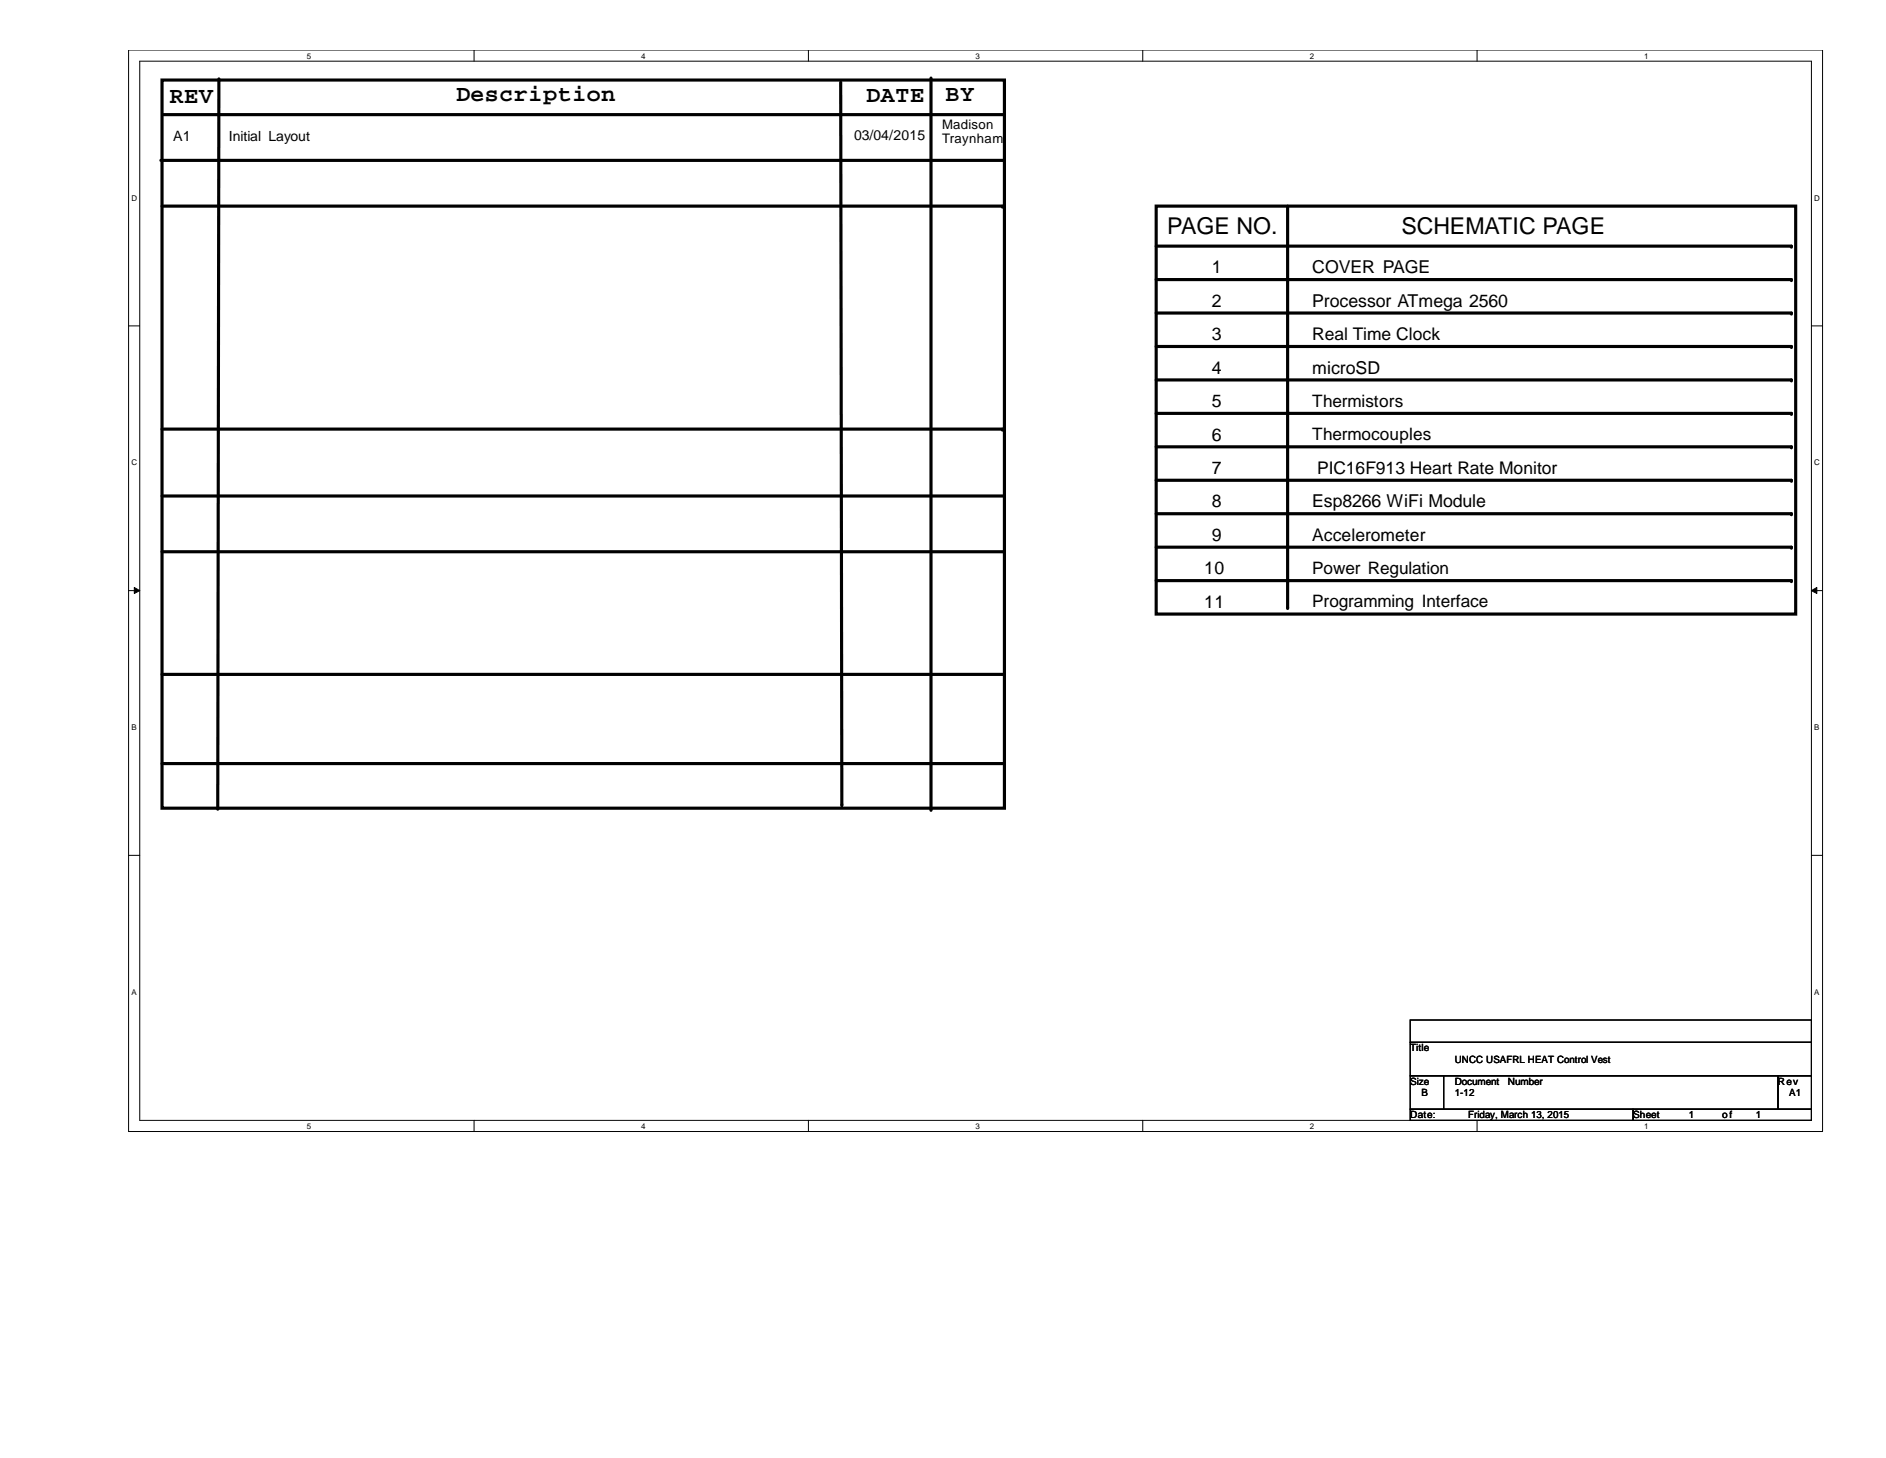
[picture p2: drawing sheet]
<svg xmlns="http://www.w3.org/2000/svg" width="279mm" height="216mm" viewBox="0 0 279 216" stroke-linecap="round" stroke-linejoin="round" font-family="sans-serif">
<path d="M19.1 7.4h250.9v160.2h-250.9zM20.7 9.1h247.7v156.8h-247.7z" fill="none" stroke="#000" stroke-width=".15"/>
<g fill="#fff">
<path d="M45.5 7.6h.6v1.3h-.6z"/>
<path d="M45.5 166.1h.6v1.3h-.6z"/>
</g>
<path d="M70.2 7.4v1.7M70.2 165.9v1.7" fill="none" stroke="#000" stroke-width=".15"/>
<g fill="#fff">
<path d="M95 7.6h.6v1.3h-.6z"/>
<path d="M95 166.1h.6v1.3h-.6z"/>
</g>
<path d="M119.8 7.4v1.7M119.8 165.9v1.7" fill="none" stroke="#000" stroke-width=".15"/>
<g fill="#fff">
<path d="M144.5 7.6h.6v1.3h-.6z"/>
<path d="M144.5 166.1h.6v1.3h-.6z"/>
</g>
<path d="M169.3 7.4v1.7M169.3 165.9v1.7" fill="none" stroke="#000" stroke-width=".15"/>
<g fill="#fff">
<path d="M194.1 7.6h.5v1.3h-.5z"/>
<path d="M194.1 166.1h.5v1.3h-.5z"/>
</g>
<path d="M218.8 7.4v1.7M218.8 165.9v1.7" fill="none" stroke="#000" stroke-width=".15"/>
<g fill="#fff">
<path d="M243.6 7.6h.6v1.3h-.6z"/>
<path d="M243.6 166.1h.6v1.3h-.6z"/>
<path d="M19.5 28.7h.8v1.3h-.8z"/>
<path d="M268.8 28.7h.8v1.3h-.8z"/>
<path d="M19.5 67.9h.8v1.3h-.8z"/>
<path d="M268.8 67.9h.8v1.3h-.8z"/>
</g>
<path d="M19.1 48.3h1.6M268.4 48.3h1.6" fill="none" stroke="#000" stroke-width=".15"/>
<g fill="#fff">
<path d="M19.5 107.1h.7v1.3h-.7z"/>
<path d="M268.8 107.1h.7v1.3h-.7z"/>
</g>
<path d="M19.1 87.5h1.6M19.9 87l.8 .5-.8 .4zM268.4 87.5l.8-.5v.9zM268.4 87.5h1.6" fill="none" stroke="#000" stroke-width=".15"/>
<path d="M19.9 87l.8 .5-.8 .4zM268.4 87.5l.8-.5v.9z" fill="#000"/>
<g fill="#fff">
<path d="M19.5 146.3h.7v1.3h-.7z"/>
<path d="M268.8 146.3h.7v1.3h-.7z"/>
</g>
<path d="M19.1 126.7h1.6M268.4 126.7h1.6M208.9 151h59.5v3.3h-59.5zM208.9 154.3h59.5v5h-59.5zM208.9 159.3h5v5h-5zM213.9 159.3h49.5v5h-49.5zM263.4 159.3h5v5h-5zM208.9 164.3h33v1.6h-33zM241.9 164.3h26.5v1.6h-26.5z" fill="none" stroke="#000" stroke-width=".15"/>
<g fill="none" stroke="#000" stroke-width=".47">
<path d="M24 11.9h124.8v107.8h-124.8zM24.2 17h124.6M32.4 11.7l-.1 108M124.5 12.2l.2 107M137.9 11.6v108.2M23.8 23.7h125M24 30.5h124.5M171.3 30.5h94.7v60.4h-94.7zM171.3 36.4h94.1M190.8 30.5v59.5M171.3 46.4h94.1M171.3 56.3h94.1"/>
<path d="M171.3 51.3h94.1M171.3 41.4h94.1M24 73.4h124.8M24 63.5h124.5M171.3 76.1h94.1M171.3 71.1h94.1M171.3 66.2h94.1M171.3 61.2h94.1M24 81.7h124.8M24 99.9h124.8M171.3 81h94.1M171.3 86h94.1"/>
<path d="M24 113.1h124.8"/>
</g>
<g fill="#000">
<circle cx="148.8" cy="17" r=".23"/>
<circle cx="148.5" cy="30.5" r=".23"/>
<circle cx="148.8" cy="23.7" r=".23"/>
<circle cx="265.4" cy="36.4" r=".23"/>
<circle cx="265.4" cy="51.3" r=".23"/>
<circle cx="265.4" cy="46.4" r=".23"/>
<circle cx="265.4" cy="56.3" r=".23"/>
<circle cx="265.4" cy="41.4" r=".23"/>
<circle cx="148.5" cy="63.5" r=".23"/>
<circle cx="148.8" cy="73.4" r=".23"/>
<circle cx="265.4" cy="71.1" r=".23"/>
<circle cx="265.4" cy="76.1" r=".23"/>
<circle cx="265.4" cy="66.2" r=".23"/>
<circle cx="265.4" cy="61.2" r=".23"/>
<circle cx="148.8" cy="81.7" r=".23"/>
<circle cx="148.8" cy="99.9" r=".23"/>
<circle cx="190.8" cy="90" r=".23"/>
<circle cx="265.4" cy="81" r=".23"/>
<circle cx="265.4" cy="86" r=".23"/>
<circle cx="32.3" cy="119.7" r=".23"/>
<circle cx="124.7" cy="119.2" r=".23"/>
<circle cx="137.9" cy="119.8" r=".23"/>
<circle cx="148.8" cy="113.1" r=".23"/>
</g>
<g font-size="3.4">
<text x="25.1" y="15.3">REV</text>
<text x="67.6" y="15">Description</text>
<text x="128.4" y="15.2">DATE</text>
<text x="140.1" y="15">BY</text>
<text x="172.9" y="34.6">PAGE NO.</text>
<text x="207.6" y="34.6">SCHEMATIC PAGE</text>
</g>
<g font-size="2.6">
<text x="179.5" y="40.5">1</text>
<text x="194.4" y="40.5">COVER PAGE</text>
<text x="179.5" y="45.4">2</text>
<text x="194.4" y="45.4">Processor ATmega 2560</text>
<text x="179.5" y="50.4">3</text>
<text x="194.4" y="50.3">Real Time Clock</text>
<text x="179.5" y="55.3">4</text>
<text x="194.4" y="55.3">microSD</text>
<text x="179.5" y="60.3">5</text>
<text x="179.5" y="65.2">6</text>
<text x="179.5" y="70.2">7</text>
<text x="195.1" y="70.1">PIC16F913 Heart Rate Monitor</text>
<text x="179.5" y="75.1">8</text>
<text x="194.4" y="75.1">Esp8266 WiFi Module</text>
<text x="179.5" y="80.1">9</text>
<text x="194.4" y="80.1">Accelerometer</text>
<text x="178.4" y="85">10</text>
<text x="178.4" y="90">11</text>
</g>
<g font-size="2.5">
<text x="194.4" y="65.2">Thermocouples</text>
<text x="194.4" y="60.2">Thermistors</text>
<text x="194.4" y="85">Power Regulation</text>
<text x="194.4" y="89.9">Programming Interface</text>
</g>
<g font-size="2.1">
<text x="25.7" y="20.9">A1</text>
<text x="33.9" y="20.9">Initial Layout</text>
<text x="126.5" y="20.7">03/04/2015</text>
</g>
<g font-size="1.9">
<text x="139.6" y="19.1">Madison</text>
<text x="139.6" y="21.1">Traynham</text>
</g>
<g font-size="1.5">
<text x="208.9" y="155.7">Title</text>
<text x="208.9" y="160.7">Size</text>
<text x="215.5" y="160.7">Document</text>
<text x="215.5" y="157.4">UNCC USAFRL HEAT Control Vest</text>
<text x="223.4" y="160.7">Number</text>
<text x="263.4" y="160.7">Rev</text>
<text x="208.9" y="165.6">Date:</text>
<text x="210.6" y="162.3">B</text>
<text x="215.5" y="162.3">1-12</text>
<text x="217.5" y="165.6">Friday, March 13, 2015</text>
<text x="241.9" y="165.6">Sheet</text>
<text x="250.2" y="165.6">1</text>
<text x="255.1" y="165.6">of</text>
<text x="260.1" y="165.6">1</text>
<text x="265" y="162.3">A1</text>
</g>
<g font-size="1.2">
<text x="45.5" y="8.7">5</text>
<text x="95" y="8.7">4</text>
<text x="144.5" y="8.7">3</text>
<text x="194.1" y="8.7">2</text>
<text x="243.6" y="8.7">1</text>
<text x="19.5" y="29.7">D</text>
<text x="268.8" y="29.7">D</text>
<text x="19.5" y="68.9">C</text>
<text x="268.8" y="68.9">C</text>
<text x="19.5" y="108.1">B</text>
<text x="268.8" y="108.1">B</text>
<text x="19.5" y="147.3">A</text>
<text x="268.8" y="147.3">A</text>
<text x="45.5" y="167.2">5</text>
<text x="95" y="167.2">4</text>
<text x="144.5" y="167.2">3</text>
<text x="194.1" y="167.2">2</text>
<text x="243.6" y="167.2">1</text>
</g>
</svg>
